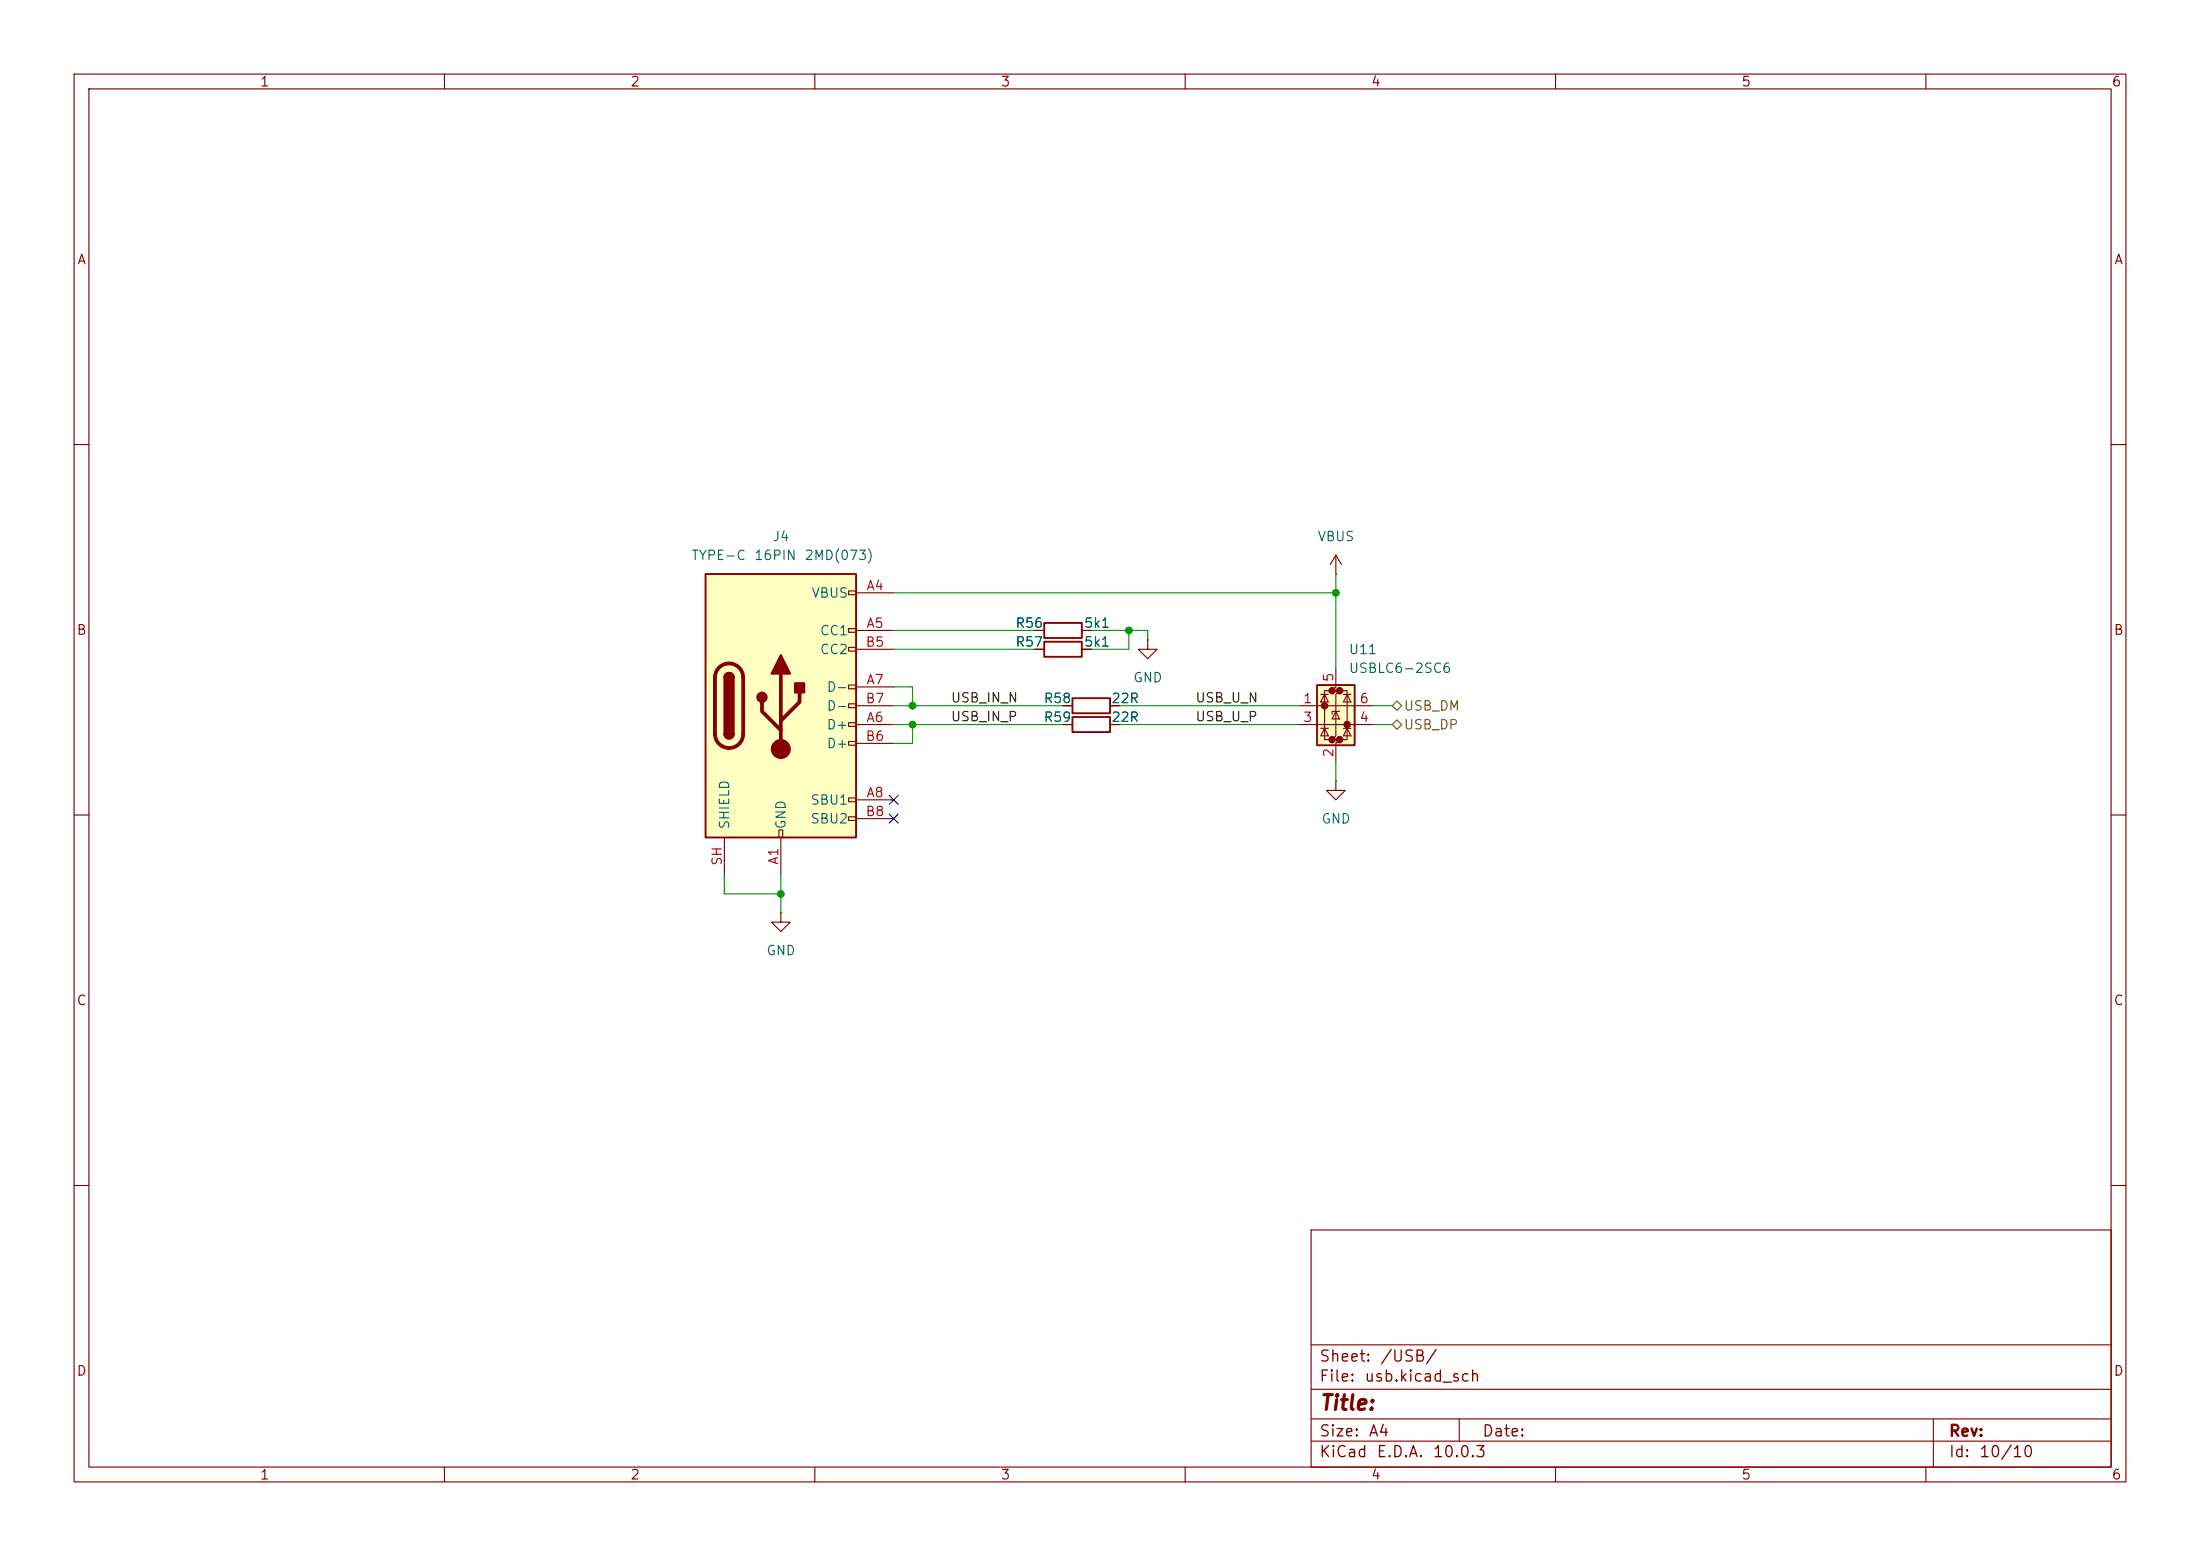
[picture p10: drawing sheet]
(kicad_sch
 (version 20260306)
 (generator "eeschema")
 (generator_version "10.0")
 (paper "A4")
 (lib_symbols
  (symbol "Connector:USB_C_Receptacle_USB2.0_16P"
   (pin_names
    (offset 1.016)) (exclude_from_sim no) (in_bom yes) (on_board yes)
   (in_pos_files yes)
   (duplicate_pin_numbers_are_jumpers no)
   (property "Reference" "J" (at 0 22.225 0) (show_name no) (do_not_autoplace no) (effects (font (size 1.27 1.27))))
   (property "Value" "USB_C_Receptacle_USB2.0_16P" (at 0 19.685 0) (show_name no) (do_not_autoplace no) (effects (font (size 1.27 1.27))))
   (property "Footprint" "" (at 3.81 0 0) (show_name no) (do_not_autoplace no) (hide yes) (effects (font (size 1.27 1.27))))
   (property "Datasheet" "https://www.usb.org/sites/default/files/documents/usb_type-c.zip" (at 3.81 0 0) (show_name no) (do_not_autoplace no) (hide yes) (effects (font (size 1.27 1.27))))
   (property "Description" "USB 2.0-only 16P Type-C Receptacle connector" (at 0 0 0) (show_name no) (do_not_autoplace no) (hide yes) (effects (font (size 1.27 1.27))))
   (symbol "USB_C_Receptacle_USB2.0_16P_0_0"
    (rectangle (start -0.254 -17.78) (end 0.254 -16.764) (stroke (width 0) (type default)) (fill (type none)))
    (rectangle (start 10.16 15.494) (end 9.144 14.986) (stroke (width 0) (type default)) (fill (type none)))
    (rectangle (start 10.16 10.414) (end 9.144 9.906) (stroke (width 0) (type default)) (fill (type none)))
    (rectangle (start 10.16 7.874) (end 9.144 7.366) (stroke (width 0) (type default)) (fill (type none)))
    (rectangle (start 10.16 2.794) (end 9.144 2.286) (stroke (width 0) (type default)) (fill (type none)))
    (rectangle (start 10.16 0.254) (end 9.144 -0.254) (stroke (width 0) (type default)) (fill (type none)))
    (rectangle (start 10.16 -2.286) (end 9.144 -2.794) (stroke (width 0) (type default)) (fill (type none)))
    (rectangle (start 10.16 -4.826) (end 9.144 -5.334) (stroke (width 0) (type default)) (fill (type none)))
    (rectangle (start 10.16 -12.446) (end 9.144 -12.954) (stroke (width 0) (type default)) (fill (type none)))
    (rectangle (start 10.16 -14.986) (end 9.144 -15.494) (stroke (width 0) (type default)) (fill (type none))))
   (symbol "USB_C_Receptacle_USB2.0_16P_0_1"
    (rectangle (start -10.16 17.78) (end 10.16 -17.78) (stroke (width 0.254) (type default)) (fill (type background)))
    (polyline (pts (xy -8.89 -3.81) (xy -8.89 3.81)) (stroke (width 0.508) (type default)) (fill (type none)))
    (rectangle (start -7.62 -3.81) (end -6.35 3.81) (stroke (width 0.254) (type default)) (fill (type outline)))
    (arc (start -7.62 3.81) (mid -6.985 4.4423) (end -6.35 3.81) (stroke (width 0.254) (type default)) (fill (type none)))
    (arc (start -7.62 3.81) (mid -6.985 4.4423) (end -6.35 3.81) (stroke (width 0.254) (type default)) (fill (type outline)))
    (arc (start -8.89 3.81) (mid -6.985 5.7067) (end -5.08 3.81) (stroke (width 0.508) (type default)) (fill (type none)))
    (arc (start -5.08 -3.81) (mid -6.985 -5.7067) (end -8.89 -3.81) (stroke (width 0.508) (type default)) (fill (type none)))
    (arc (start -6.35 -3.81) (mid -6.985 -4.4423) (end -7.62 -3.81) (stroke (width 0.254) (type default)) (fill (type none)))
    (arc (start -6.35 -3.81) (mid -6.985 -4.4423) (end -7.62 -3.81) (stroke (width 0.254) (type default)) (fill (type outline)))
    (polyline (pts (xy -5.08 3.81) (xy -5.08 -3.81)) (stroke (width 0.508) (type default)) (fill (type none)))
    (circle (center -2.54 1.143) (radius 0.635) (stroke (width 0.254) (type default)) (fill (type outline)))
    (polyline (pts (xy -1.27 4.318) (xy 0 6.858) (xy 1.27 4.318) (xy -1.27 4.318)) (stroke (width 0.254) (type default)) (fill (type outline)))
    (polyline (pts (xy 0 -2.032) (xy 2.54 0.508) (xy 2.54 1.778)) (stroke (width 0.508) (type default)) (fill (type none)))
    (polyline (pts (xy 0 -3.302) (xy -2.54 -0.762) (xy -2.54 0.508)) (stroke (width 0.508) (type default)) (fill (type none)))
    (polyline (pts (xy 0 -5.842) (xy 0 4.318)) (stroke (width 0.508) (type default)) (fill (type none)))
    (circle (center 0 -5.842) (radius 1.27) (stroke (width 0) (type default)) (fill (type outline)))
    (rectangle (start 1.905 1.778) (end 3.175 3.048) (stroke (width 0.254) (type default)) (fill (type outline))))
   (symbol "USB_C_Receptacle_USB2.0_16P_1_1"
    (pin passive line (at 0 -22.86 90) (length 5.08) (name "GND" (effects (font (size 1.27 1.27)))) (number "A1" (effects (font (size 1.27 1.27)))))
    (pin passive line (at 15.24 15.24 180) (length 5.08) (name "VBUS" (effects (font (size 1.27 1.27)))) (number "A4" (effects (font (size 1.27 1.27)))))
    (pin bidirectional line (at 15.24 10.16 180) (length 5.08) (name "CC1" (effects (font (size 1.27 1.27)))) (number "A5" (effects (font (size 1.27 1.27)))))
    (pin bidirectional line (at 15.24 -2.54 180) (length 5.08) (name "D+" (effects (font (size 1.27 1.27)))) (number "A6" (effects (font (size 1.27 1.27)))))
    (pin bidirectional line (at 15.24 2.54 180) (length 5.08) (name "D-" (effects (font (size 1.27 1.27)))) (number "A7" (effects (font (size 1.27 1.27)))))
    (pin bidirectional line (at 15.24 -12.7 180) (length 5.08) (name "SBU1" (effects (font (size 1.27 1.27)))) (number "A8" (effects (font (size 1.27 1.27)))))
    (pin passive line (at 15.24 15.24 180) (length 5.08) (hide yes) (name "VBUS" (effects (font (size 1.27 1.27)))) (number "A9" (effects (font (size 1.27 1.27)))))
    (pin passive line (at 0 -22.86 90) (length 5.08) (hide yes) (name "GND" (effects (font (size 1.27 1.27)))) (number "A12" (effects (font (size 1.27 1.27)))))
    (pin passive line (at 0 -22.86 90) (length 5.08) (hide yes) (name "GND" (effects (font (size 1.27 1.27)))) (number "B1" (effects (font (size 1.27 1.27)))))
    (pin passive line (at 15.24 15.24 180) (length 5.08) (hide yes) (name "VBUS" (effects (font (size 1.27 1.27)))) (number "B4" (effects (font (size 1.27 1.27)))))
    (pin bidirectional line (at 15.24 7.62 180) (length 5.08) (name "CC2" (effects (font (size 1.27 1.27)))) (number "B5" (effects (font (size 1.27 1.27)))))
    (pin bidirectional line (at 15.24 -5.08 180) (length 5.08) (name "D+" (effects (font (size 1.27 1.27)))) (number "B6" (effects (font (size 1.27 1.27)))))
    (pin bidirectional line (at 15.24 0 180) (length 5.08) (name "D-" (effects (font (size 1.27 1.27)))) (number "B7" (effects (font (size 1.27 1.27)))))
    (pin bidirectional line (at 15.24 -15.24 180) (length 5.08) (name "SBU2" (effects (font (size 1.27 1.27)))) (number "B8" (effects (font (size 1.27 1.27)))))
    (pin passive line (at 15.24 15.24 180) (length 5.08) (hide yes) (name "VBUS" (effects (font (size 1.27 1.27)))) (number "B9" (effects (font (size 1.27 1.27)))))
    (pin passive line (at 0 -22.86 90) (length 5.08) (hide yes) (name "GND" (effects (font (size 1.27 1.27)))) (number "B12" (effects (font (size 1.27 1.27)))))
    (pin passive line (at -7.62 -22.86 90) (length 5.08) (name "SHIELD" (effects (font (size 1.27 1.27)))) (number "SH" (effects (font (size 1.27 1.27))))))
   (embedded_fonts no))
  (symbol "Device:R"
   (pin_numbers (hide yes))
   (pin_names
    (offset 0)) (exclude_from_sim no) (in_bom yes) (on_board yes)
   (in_pos_files yes)
   (duplicate_pin_numbers_are_jumpers no)
   (property "Reference" "R" (at 2.032 0 90) (show_name no) (do_not_autoplace no) (effects (font (size 1.27 1.27))))
   (property "Value" "R" (at 0 0 90) (show_name no) (do_not_autoplace no) (effects (font (size 1.27 1.27))))
   (property "Footprint" "" (at -1.778 0 90) (show_name no) (do_not_autoplace no) (hide yes) (effects (font (size 1.27 1.27))))
   (property "Datasheet" "" (at 0 0 0) (show_name no) (do_not_autoplace no) (hide yes) (effects (font (size 1.27 1.27))))
   (property "Description" "Resistor" (at 0 0 0) (show_name no) (do_not_autoplace no) (hide yes) (effects (font (size 1.27 1.27))))
   (symbol "R_0_1"
    (rectangle (start -1.016 -2.54) (end 1.016 2.54) (stroke (width 0.254) (type default)) (fill (type none))))
   (symbol "R_1_1"
    (pin passive line (at 0 3.81 270) (length 1.27) (name "" (effects (font (size 1.27 1.27)))) (number "1" (effects (font (size 1.27 1.27)))))
    (pin passive line (at 0 -3.81 90) (length 1.27) (name "" (effects (font (size 1.27 1.27)))) (number "2" (effects (font (size 1.27 1.27))))))
   (embedded_fonts no))
  (symbol "Power_Protection:USBLC6-2SC6"
   (pin_names (hide yes)) (exclude_from_sim no) (in_bom yes) (on_board yes)
   (in_pos_files yes)
   (duplicate_pin_numbers_are_jumpers no)
   (property "Reference" "U" (at 0.635 5.715 0) (show_name no) (do_not_autoplace no) (effects (font (size 1.27 1.27)) (justify left)))
   (property "Value" "USBLC6-2SC6" (at 0.635 3.81 0) (show_name no) (do_not_autoplace no) (effects (font (size 1.27 1.27)) (justify left)))
   (property "Footprint" "Package_TO_SOT_SMD:SOT-23-6" (at 1.27 -6.35 0) (show_name no) (do_not_autoplace no) (hide yes) (effects (font (size 1.27 1.27)
    (italic yes)) (justify left)))
   (property "Datasheet" "https://www.st.com/resource/en/datasheet/usblc6-2.pdf" (at 1.27 -8.255 0) (show_name no) (do_not_autoplace no) (hide yes) (effects (font (size 1.27 1.27)) (justify left)))
   (property "Description" "Very low capacitance ESD protection diode, 2 data-line, SOT-23-6" (at 0 0 0) (show_name no) (do_not_autoplace no) (hide yes) (effects (font (size 1.27 1.27))))
   (symbol "USBLC6-2SC6_0_0"
    (circle (center -1.524 0) (radius 0.0001) (stroke (width 0.508) (type default)) (fill (type none)))
    (circle (center -0.508 2.032) (radius 0.0001) (stroke (width 0.508) (type default)) (fill (type none)))
    (circle (center -0.508 -4.572) (radius 0.0001) (stroke (width 0.508) (type default)) (fill (type none)))
    (circle (center 0.508 2.032) (radius 0.0001) (stroke (width 0.508) (type default)) (fill (type none)))
    (circle (center 0.508 -4.572) (radius 0.0001) (stroke (width 0.508) (type default)) (fill (type none)))
    (circle (center 1.524 -2.54) (radius 0.0001) (stroke (width 0.508) (type default)) (fill (type none))))
   (symbol "USBLC6-2SC6_0_1"
    (polyline (pts (xy -2.54 0) (xy 2.54 0)) (stroke (width 0) (type default)) (fill (type none)))
    (polyline (pts (xy -2.54 -2.54) (xy 2.54 -2.54)) (stroke (width 0) (type default)) (fill (type none)))
    (polyline (pts (xy -2.032 0.508) (xy -1.016 0.508) (xy -1.524 1.524) (xy -2.032 0.508)) (stroke (width 0) (type default)) (fill (type none)))
    (polyline (pts (xy -2.032 -3.048) (xy -1.016 -3.048)) (stroke (width 0) (type default)) (fill (type none)))
    (polyline (pts (xy -1.016 1.524) (xy -2.032 1.524)) (stroke (width 0) (type default)) (fill (type none)))
    (polyline (pts (xy -1.016 -4.064) (xy -2.032 -4.064) (xy -1.524 -3.048) (xy -1.016 -4.064)) (stroke (width 0) (type default)) (fill (type none)))
    (polyline (pts (xy -0.508 -1.143) (xy -0.508 -0.762) (xy 0.508 -0.762)) (stroke (width 0) (type default)) (fill (type none)))
    (polyline (pts (xy 0 2.54) (xy -0.508 2.032) (xy 0.508 2.032) (xy 0 1.524) (xy 0 -4.064) (xy -0.508 -4.572) (xy 0.508 -4.572) (xy 0 -5.08)) (stroke (width 0) (type default)) (fill (type none)))
    (polyline (pts (xy 0.508 -1.778) (xy -0.508 -1.778) (xy 0 -0.762) (xy 0.508 -1.778)) (stroke (width 0) (type default)) (fill (type none)))
    (polyline (pts (xy 1.016 1.524) (xy 2.032 1.524)) (stroke (width 0) (type default)) (fill (type none)))
    (polyline (pts (xy 1.016 -3.048) (xy 2.032 -3.048)) (stroke (width 0) (type default)) (fill (type none)))
    (polyline (pts (xy 2.032 0.508) (xy 1.016 0.508) (xy 1.524 1.524) (xy 2.032 0.508)) (stroke (width 0) (type default)) (fill (type none)))
    (polyline (pts (xy 2.032 -4.064) (xy 1.016 -4.064) (xy 1.524 -3.048) (xy 2.032 -4.064)) (stroke (width 0) (type default)) (fill (type none))))
   (symbol "USBLC6-2SC6_1_1"
    (rectangle (start -2.54 2.794) (end 2.54 -5.334) (stroke (width 0.254) (type default)) (fill (type background)))
    (polyline (pts (xy -0.508 2.032) (xy -1.524 2.032) (xy -1.524 -4.572) (xy -0.508 -4.572)) (stroke (width 0) (type default)) (fill (type none)))
    (polyline (pts (xy 0.508 -4.572) (xy 1.524 -4.572) (xy 1.524 2.032) (xy 0.508 2.032)) (stroke (width 0) (type default)) (fill (type none)))
    (pin passive line (at -5.08 0 0) (length 2.54) (name "I/O1" (effects (font (size 1.27 1.27)))) (number "1" (effects (font (size 1.27 1.27)))))
    (pin passive line (at 0 -7.62 90) (length 2.54) (name "GND" (effects (font (size 1.27 1.27)))) (number "2" (effects (font (size 1.27 1.27)))))
    (pin passive line (at -5.08 -2.54 0) (length 2.54) (name "I/O2" (effects (font (size 1.27 1.27)))) (number "3" (effects (font (size 1.27 1.27)))))
    (pin passive line (at 5.08 -2.54 180) (length 2.54) (name "I/O2" (effects (font (size 1.27 1.27)))) (number "4" (effects (font (size 1.27 1.27)))))
    (pin passive line (at 0 5.08 270) (length 2.54) (name "VBUS" (effects (font (size 1.27 1.27)))) (number "5" (effects (font (size 1.27 1.27)))))
    (pin passive line (at 5.08 0 180) (length 2.54) (name "I/O1" (effects (font (size 1.27 1.27)))) (number "6" (effects (font (size 1.27 1.27))))))
   (embedded_fonts no))
  (symbol "power:GND"
   (power global)
   (pin_numbers (hide yes))
   (pin_names
    (offset 0) (hide yes)) (exclude_from_sim no) (in_bom yes) (on_board yes)
   (in_pos_files yes)
   (duplicate_pin_numbers_are_jumpers no)
   (property "Reference" "#PWR" (at 0 -6.35 0) (show_name no) (do_not_autoplace no) (hide yes) (effects (font (size 1.27 1.27))))
   (property "Value" "GND" (at 0 -3.81 0) (show_name no) (do_not_autoplace no) (effects (font (size 1.27 1.27))))
   (property "Footprint" "" (at 0 0 0) (show_name no) (do_not_autoplace no) (hide yes) (effects (font (size 1.27 1.27))))
   (property "Datasheet" "" (at 0 0 0) (show_name no) (do_not_autoplace no) (hide yes) (effects (font (size 1.27 1.27))))
   (property "Description" "Power symbol creates a global label with name \"GND\" , ground" (at 0 0 0) (show_name no) (do_not_autoplace no) (hide yes) (effects (font (size 1.27 1.27))))
   (symbol "GND_0_1"
    (polyline (pts (xy 0 0) (xy 0 -1.27) (xy 1.27 -1.27) (xy 0 -2.54) (xy -1.27 -1.27) (xy 0 -1.27)) (stroke (width 0) (type default)) (fill (type none))))
   (symbol "GND_1_1"
    (pin power_in line (at 0 0 270) (length 0) (name "" (effects (font (size 1.27 1.27)))) (number "1" (effects (font (size 1.27 1.27))))))
   (embedded_fonts no))
  (symbol "power:VBUS"
   (power global)
   (pin_numbers (hide yes))
   (pin_names
    (offset 0) (hide yes)) (exclude_from_sim no) (in_bom yes) (on_board yes)
   (in_pos_files yes)
   (duplicate_pin_numbers_are_jumpers no)
   (property "Reference" "#PWR" (at 0 -3.81 0) (show_name no) (do_not_autoplace no) (hide yes) (effects (font (size 1.27 1.27))))
   (property "Value" "VBUS" (at 0 3.556 0) (show_name no) (do_not_autoplace no) (effects (font (size 1.27 1.27))))
   (property "Footprint" "" (at 0 0 0) (show_name no) (do_not_autoplace no) (hide yes) (effects (font (size 1.27 1.27))))
   (property "Datasheet" "" (at 0 0 0) (show_name no) (do_not_autoplace no) (hide yes) (effects (font (size 1.27 1.27))))
   (property "Description" "Power symbol creates a global label with name \"VBUS\"" (at 0 0 0) (show_name no) (do_not_autoplace no) (hide yes) (effects (font (size 1.27 1.27))))
   (symbol "VBUS_0_1"
    (polyline (pts (xy -0.762 1.27) (xy 0 2.54)) (stroke (width 0) (type default)) (fill (type none)))
    (polyline (pts (xy 0 2.54) (xy 0.762 1.27)) (stroke (width 0) (type default)) (fill (type none)))
    (polyline (pts (xy 0 0) (xy 0 2.54)) (stroke (width 0) (type default)) (fill (type none))))
   (symbol "VBUS_1_1"
    (pin power_in line (at 0 0 90) (length 0) (name "" (effects (font (size 1.27 1.27)))) (number "1" (effects (font (size 1.27 1.27))))))
   (embedded_fonts no)))
 (junction
  (at 123.19 97.79)
  (diameter 0)
  (color 0 0 0 0))
 (junction
  (at 123.19 95.25)
  (diameter 0)
  (color 0 0 0 0))
 (junction
  (at 152.4 85.09)
  (diameter 0)
  (color 0 0 0 0))
 (junction
  (at 105.41 120.65)
  (diameter 0)
  (color 0 0 0 0))
 (junction
  (at 180.34 80.01)
  (diameter 0)
  (color 0 0 0 0))
 (no_connect
  (at 120.65 110.49))
 (no_connect
  (at 120.65 107.95))
 (wire
  (pts (xy 120.65 85.09) (xy 139.7 85.09))
  (stroke (width 0) (type default)))
 (wire
  (pts (xy 151.13 97.79) (xy 175.26 97.79))
  (stroke (width 0) (type default)))
 (wire
  (pts (xy 97.79 120.65) (xy 105.41 120.65))
  (stroke (width 0) (type default)))
 (wire
  (pts (xy 105.41 120.65) (xy 105.41 118.11))
  (stroke (width 0) (type default)))
 (wire
  (pts (xy 120.65 95.25) (xy 123.19 95.25))
  (stroke (width 0) (type default)))
 (wire
  (pts (xy 152.4 85.09) (xy 152.4 87.63))
  (stroke (width 0) (type default)))
 (wire
  (pts (xy 180.34 90.17) (xy 180.34 80.01))
  (stroke (width 0) (type default)))
 (wire
  (pts (xy 120.65 87.63) (xy 139.7 87.63))
  (stroke (width 0) (type default)))
 (wire
  (pts (xy 123.19 92.71) (xy 123.19 95.25))
  (stroke (width 0) (type default)))
 (wire
  (pts (xy 180.34 77.47) (xy 180.34 80.01))
  (stroke (width 0) (type default)))
 (wire
  (pts (xy 185.42 97.79) (xy 187.96 97.79))
  (stroke (width 0) (type default)))
 (wire
  (pts (xy 151.13 95.25) (xy 175.26 95.25))
  (stroke (width 0) (type default)))
 (wire
  (pts (xy 180.34 102.87) (xy 180.34 105.41))
  (stroke (width 0) (type default)))
 (wire
  (pts (xy 97.79 118.11) (xy 97.79 120.65))
  (stroke (width 0) (type default)))
 (wire
  (pts (xy 147.32 85.09) (xy 152.4 85.09))
  (stroke (width 0) (type default)))
 (wire
  (pts (xy 154.94 85.09) (xy 154.94 86.36))
  (stroke (width 0) (type default)))
 (wire
  (pts (xy 123.19 97.79) (xy 143.51 97.79))
  (stroke (width 0) (type default)))
 (wire
  (pts (xy 123.19 100.33) (xy 123.19 97.79))
  (stroke (width 0) (type default)))
 (wire
  (pts (xy 185.42 95.25) (xy 187.96 95.25))
  (stroke (width 0) (type default)))
 (wire
  (pts (xy 152.4 87.63) (xy 147.32 87.63))
  (stroke (width 0) (type default)))
 (wire
  (pts (xy 120.65 97.79) (xy 123.19 97.79))
  (stroke (width 0) (type default)))
 (wire
  (pts (xy 123.19 95.25) (xy 143.51 95.25))
  (stroke (width 0) (type default)))
 (wire
  (pts (xy 152.4 85.09) (xy 154.94 85.09))
  (stroke (width 0) (type default)))
 (wire
  (pts (xy 120.65 92.71) (xy 123.19 92.71))
  (stroke (width 0) (type default)))
 (wire
  (pts (xy 120.65 100.33) (xy 123.19 100.33))
  (stroke (width 0) (type default)))
 (wire
  (pts (xy 180.34 80.01) (xy 120.65 80.01))
  (stroke (width 0) (type default)))
 (wire
  (pts (xy 105.41 120.65) (xy 105.41 123.19))
  (stroke (width 0) (type default)))
 (label "USB_U_N"
  (at 161.29 95.25 0)
  (effects (font (size 1.27 1.27)) (justify left bottom)))
 (label "USB_IN_P"
  (at 128.27 97.79 0)
  (effects (font (size 1.27 1.27)) (justify left bottom)))
 (label "USB_U_P"
  (at 161.29 97.79 0)
  (effects (font (size 1.27 1.27)) (justify left bottom)))
 (label "USB_IN_N"
  (at 128.27 95.25 0)
  (effects (font (size 1.27 1.27)) (justify left bottom)))
 (hierarchical_label "USB_DP"
  (shape bidirectional)
  (at 187.96 97.79 0)
  (effects (font (size 1.27 1.27)) (justify left)))
 (hierarchical_label "USB_DM"
  (shape bidirectional)
  (at 187.96 95.25 0)
  (effects (font (size 1.27 1.27)) (justify left)))
 (symbol
  (lib_id "Device:R")
  (at 147.32 95.25 90)
  (unit 1)
  (body_style 1)
  (exclude_from_sim no)
  (in_bom yes)
  (on_board yes)
  (in_pos_files yes)
  (dnp no)
  (property "Reference" "R58" (at 142.748 94.234 90) (show_name no) (do_not_autoplace no) (effects (font (size 1.27 1.27))))
  (property "Value" "22R" (at 151.892 94.234 90) (show_name no) (do_not_autoplace no) (effects (font (size 1.27 1.27))))
  (property "Footprint" "Resistor_SMD:R_0402_1005Metric" (at 147.32 97.028 90) (hide yes) (show_name no) (do_not_autoplace no) (effects (font (size 1.27 1.27))))
  (property "Datasheet" "" (at 147.32 95.25 0) (hide yes) (show_name no) (do_not_autoplace no) (effects (font (size 1.27 1.27))))
  (property "Description" "Resistor" (at 147.32 95.25 0) (hide yes) (show_name no) (do_not_autoplace no) (effects (font (size 1.27 1.27))))
  (pin "2")
  (pin "1"))
 (symbol
  (lib_id "power:VBUS")
  (at 180.34 77.47 0)
  (unit 1)
  (body_style 1)
  (exclude_from_sim no)
  (in_bom yes)
  (on_board yes)
  (in_pos_files yes)
  (dnp no)
  (fields_autoplaced yes)
  (property "Reference" "#PWR0135" (at 180.34 81.28 0) (hide yes) (show_name no) (do_not_autoplace no) (effects (font (size 1.27 1.27))))
  (property "Value" "VBUS" (at 180.34 72.39 0) (show_name no) (do_not_autoplace no) (effects (font (size 1.27 1.27))))
  (property "Footprint" "" (at 180.34 77.47 0) (hide yes) (show_name no) (do_not_autoplace no) (effects (font (size 1.27 1.27))))
  (property "Datasheet" "" (at 180.34 77.47 0) (hide yes) (show_name no) (do_not_autoplace no) (effects (font (size 1.27 1.27))))
  (property "Description" "Power symbol creates a global label with name \"VBUS\"" (at 180.34 77.47 0) (hide yes) (show_name no) (do_not_autoplace no) (effects (font (size 1.27 1.27))))
  (pin "1"))
 (symbol
  (lib_id "Device:R")
  (at 147.32 97.79 90)
  (unit 1)
  (body_style 1)
  (exclude_from_sim no)
  (in_bom yes)
  (on_board yes)
  (in_pos_files yes)
  (dnp no)
  (property "Reference" "R59" (at 142.748 96.774 90) (show_name no) (do_not_autoplace no) (effects (font (size 1.27 1.27))))
  (property "Value" "22R" (at 151.892 96.774 90) (show_name no) (do_not_autoplace no) (effects (font (size 1.27 1.27))))
  (property "Footprint" "Resistor_SMD:R_0402_1005Metric" (at 147.32 99.568 90) (hide yes) (show_name no) (do_not_autoplace no) (effects (font (size 1.27 1.27))))
  (property "Datasheet" "" (at 147.32 97.79 0) (hide yes) (show_name no) (do_not_autoplace no) (effects (font (size 1.27 1.27))))
  (property "Description" "Resistor" (at 147.32 97.79 0) (hide yes) (show_name no) (do_not_autoplace no) (effects (font (size 1.27 1.27))))
  (pin "2")
  (pin "1"))
 (symbol
  (lib_id "Device:R")
  (at 143.51 87.63 90)
  (unit 1)
  (body_style 1)
  (exclude_from_sim no)
  (in_bom yes)
  (on_board yes)
  (in_pos_files yes)
  (dnp no)
  (property "Reference" "R57" (at 138.938 86.614 90) (show_name no) (do_not_autoplace no) (effects (font (size 1.27 1.27))))
  (property "Value" "5k1" (at 148.082 86.614 90) (show_name no) (do_not_autoplace no) (effects (font (size 1.27 1.27))))
  (property "Footprint" "Resistor_SMD:R_0402_1005Metric" (at 143.51 89.408 90) (hide yes) (show_name no) (do_not_autoplace no) (effects (font (size 1.27 1.27))))
  (property "Datasheet" "" (at 143.51 87.63 0) (hide yes) (show_name no) (do_not_autoplace no) (effects (font (size 1.27 1.27))))
  (property "Description" "Resistor" (at 143.51 87.63 0) (hide yes) (show_name no) (do_not_autoplace no) (effects (font (size 1.27 1.27))))
  (pin "2")
  (pin "1"))
 (symbol
  (lib_id "Device:R")
  (at 143.51 85.09 90)
  (unit 1)
  (body_style 1)
  (exclude_from_sim no)
  (in_bom yes)
  (on_board yes)
  (in_pos_files yes)
  (dnp no)
  (property "Reference" "R56" (at 138.938 84.074 90) (show_name no) (do_not_autoplace no) (effects (font (size 1.27 1.27))))
  (property "Value" "5k1" (at 148.082 84.074 90) (show_name no) (do_not_autoplace no) (effects (font (size 1.27 1.27))))
  (property "Footprint" "Resistor_SMD:R_0402_1005Metric" (at 143.51 86.868 90) (hide yes) (show_name no) (do_not_autoplace no) (effects (font (size 1.27 1.27))))
  (property "Datasheet" "" (at 143.51 85.09 0) (hide yes) (show_name no) (do_not_autoplace no) (effects (font (size 1.27 1.27))))
  (property "Description" "Resistor" (at 143.51 85.09 0) (hide yes) (show_name no) (do_not_autoplace no) (effects (font (size 1.27 1.27))))
  (pin "2")
  (pin "1"))
 (symbol
  (lib_id "Power_Protection:USBLC6-2SC6")
  (at 180.34 95.25 0)
  (unit 1)
  (body_style 1)
  (exclude_from_sim no)
  (in_bom yes)
  (on_board yes)
  (in_pos_files yes)
  (dnp no)
  (fields_autoplaced yes)
  (property "Reference" "U11" (at 181.9911 87.63 0) (show_name no) (do_not_autoplace no) (effects (font (size 1.27 1.27)) (justify left)))
  (property "Value" "USBLC6-2SC6" (at 181.9911 90.17 0) (show_name no) (do_not_autoplace no) (effects (font (size 1.27 1.27)) (justify left)))
  (property "Footprint" "Package_TO_SOT_SMD:SOT-23-6" (at 181.61 101.6 0) (hide yes) (show_name no) (do_not_autoplace no) (effects (font (size 1.27 1.27)
    (italic yes)) (justify left)))
  (property "Datasheet" "https://www.st.com/resource/en/datasheet/usblc6-2.pdf" (at 181.61 103.505 0) (hide yes) (show_name no) (do_not_autoplace no) (effects (font (size 1.27 1.27)) (justify left)))
  (property "Description" "Very low capacitance ESD protection diode, 2 data-line, SOT-23-6" (at 180.34 95.25 0) (hide yes) (show_name no) (do_not_autoplace no) (effects (font (size 1.27 1.27))))
  (pin "1")
  (pin "3")
  (pin "4")
  (pin "2")
  (pin "5")
  (pin "6"))
 (symbol
  (lib_id "Connector:USB_C_Receptacle_USB2.0_16P")
  (at 105.41 95.25 0)
  (unit 1)
  (body_style 1)
  (exclude_from_sim no)
  (in_bom yes)
  (on_board yes)
  (in_pos_files yes)
  (dnp no)
  (fields_autoplaced yes)
  (property "Reference" "J4" (at 105.41 72.39 0) (show_name no) (do_not_autoplace no) (effects (font (size 1.27 1.27))))
  (property "Value" "TYPE-C 16PIN 2MD(073)" (at 105.41 74.93 0) (show_name no) (do_not_autoplace no) (effects (font (size 1.27 1.27))))
  (property "Footprint" "Connector_USB:USB_C_Receptacle_HRO_TYPE-C-31-M-12" (at 109.22 95.25 0) (hide yes) (show_name no) (do_not_autoplace no) (effects (font (size 1.27 1.27))))
  (property "Datasheet" "https://www.usb.org/sites/default/files/documents/usb_type-c.zip" (at 109.22 95.25 0) (hide yes) (show_name no) (do_not_autoplace no) (effects (font (size 1.27 1.27))))
  (property "Description" "USB 2.0-only 16P Type-C Receptacle connector" (at 105.41 95.25 0) (hide yes) (show_name no) (do_not_autoplace no) (effects (font (size 1.27 1.27))))
  (pin "A1")
  (pin "B1")
  (pin "B4")
  (pin "A6")
  (pin "SH")
  (pin "A5")
  (pin "A9")
  (pin "B5")
  (pin "B9")
  (pin "A4")
  (pin "A7")
  (pin "A8")
  (pin "B7")
  (pin "A12")
  (pin "B8")
  (pin "B12")
  (pin "B6"))
 (symbol
  (lib_id "power:GND")
  (at 154.94 86.36 0)
  (unit 1)
  (body_style 1)
  (exclude_from_sim no)
  (in_bom yes)
  (on_board yes)
  (in_pos_files yes)
  (dnp no)
  (fields_autoplaced yes)
  (property "Reference" "#PWR0134" (at 154.94 92.71 0) (hide yes) (show_name no) (do_not_autoplace no) (effects (font (size 1.27 1.27))))
  (property "Value" "GND" (at 154.94 91.44 0) (show_name no) (do_not_autoplace no) (effects (font (size 1.27 1.27))))
  (property "Footprint" "" (at 154.94 86.36 0) (hide yes) (show_name no) (do_not_autoplace no) (effects (font (size 1.27 1.27))))
  (property "Datasheet" "" (at 154.94 86.36 0) (hide yes) (show_name no) (do_not_autoplace no) (effects (font (size 1.27 1.27))))
  (property "Description" "Power symbol creates a global label with name \"GND\" , ground" (at 154.94 86.36 0) (hide yes) (show_name no) (do_not_autoplace no) (effects (font (size 1.27 1.27))))
  (pin "1"))
 (symbol
  (lib_id "power:GND")
  (at 180.34 105.41 0)
  (unit 1)
  (body_style 1)
  (exclude_from_sim no)
  (in_bom yes)
  (on_board yes)
  (in_pos_files yes)
  (dnp no)
  (fields_autoplaced yes)
  (property "Reference" "#PWR0136" (at 180.34 111.76 0) (hide yes) (show_name no) (do_not_autoplace no) (effects (font (size 1.27 1.27))))
  (property "Value" "GND" (at 180.34 110.49 0) (show_name no) (do_not_autoplace no) (effects (font (size 1.27 1.27))))
  (property "Footprint" "" (at 180.34 105.41 0) (hide yes) (show_name no) (do_not_autoplace no) (effects (font (size 1.27 1.27))))
  (property "Datasheet" "" (at 180.34 105.41 0) (hide yes) (show_name no) (do_not_autoplace no) (effects (font (size 1.27 1.27))))
  (property "Description" "Power symbol creates a global label with name \"GND\" , ground" (at 180.34 105.41 0) (hide yes) (show_name no) (do_not_autoplace no) (effects (font (size 1.27 1.27))))
  (pin "1"))
 (symbol
  (lib_id "power:GND")
  (at 105.41 123.19 0)
  (unit 1)
  (body_style 1)
  (exclude_from_sim no)
  (in_bom yes)
  (on_board yes)
  (in_pos_files yes)
  (dnp no)
  (fields_autoplaced yes)
  (property "Reference" "#PWR0133" (at 105.41 129.54 0) (hide yes) (show_name no) (do_not_autoplace no) (effects (font (size 1.27 1.27))))
  (property "Value" "GND" (at 105.41 128.27 0) (show_name no) (do_not_autoplace no) (effects (font (size 1.27 1.27))))
  (property "Footprint" "" (at 105.41 123.19 0) (hide yes) (show_name no) (do_not_autoplace no) (effects (font (size 1.27 1.27))))
  (property "Datasheet" "" (at 105.41 123.19 0) (hide yes) (show_name no) (do_not_autoplace no) (effects (font (size 1.27 1.27))))
  (property "Description" "Power symbol creates a global label with name \"GND\" , ground" (at 105.41 123.19 0) (hide yes) (show_name no) (do_not_autoplace no) (effects (font (size 1.27 1.27))))
  (pin "1")))
